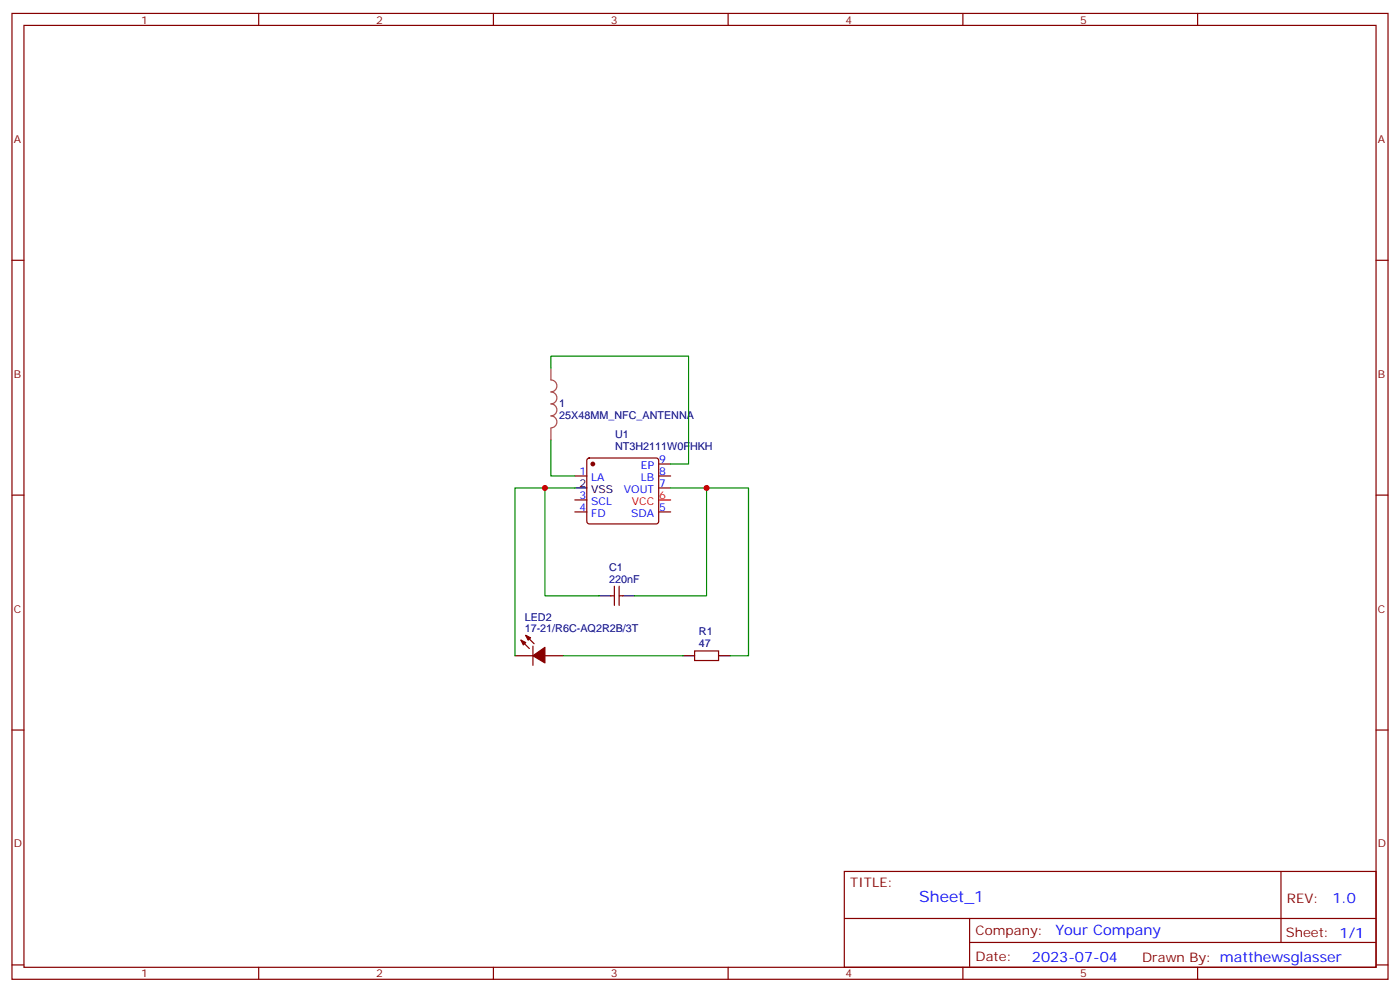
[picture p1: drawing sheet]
<svg xmlns="http://www.w3.org/2000/svg" width="412mm" height="292mm" viewBox="0 0 412 292" stroke-linecap="round" stroke-linejoin="round" font-family="sans-serif">
<g fill="none" stroke="#870000" stroke-width=".35">
<path d="M3.5 4h405.4v284.3h-405.4zM7.1 7.5h398.2v277.3h-398.2zM76.2 4v3.5M145.3 4v3.5M214.5 4v3.5M283.6 4v3.5M352.8 4v3.5M3.5 76.6h3.6M405.3 76.6h3.6M173.1 135l.5-.2h19.7l.5 .2 .2 .5v18l-.2 .5-.5 .2h-19.7l-.5-.2-.2-.5v-18zM194 136.6h3.6M3.5 145.8h3.6"/>
<path d="M169.3 140.1h3.6M169.3 150.7h3.6M169.3 147.2h3.6M194 140.1h3.6M194 143.7h3.6M194 150.7h3.6M405.3 145.8h3.6M179.9 175.4h1.1M181 172.6v5.6M182.4 172.6v5.6M182.4 175.4h1M151.7 193h5.3"/>
<path d="M153.5 188.5l2.4 2.4M154.9 187l2.4 2.5M157 190.2v5.7M160.5 193h5.3M204.6 191.6h7.1v2.9h-7.1zM3.5 214.9h3.6M405.3 214.9h3.6M248.7 256.5h156.6v28.3h-156.6zM377.3 256.6v20.8M248.7 270.4h156.5M285.6 277.4h119.6M285.6 270.4v14.1"/>
<path d="M3.5 284.1h3.6M76.2 284.8v3.5M145.3 284.8v3.5M214.5 284.8v3.5M283.6 284.8v3.5M352.8 284.8v3.5M405.3 284.1h3.6"/>
</g>
<path d="M194 147.2h3.6" fill="none" stroke="#f00" stroke-width=".35"/>
<path d="M169.3 143.7h3.6M176.4 175.4h3.5M183.4 175.4h3.6M201.1 193h3.5M211.7 193h3.5" fill="none" stroke="#000" stroke-width=".35"/>
<g fill="#870000" stroke="#870000" stroke-width=".35">
<path d="M157 193l3.5-2.4v4.6z"/>
<path d="M154.9 187l1.4 .7-.7 .8z"/>
<path d="M153.5 188.5l1.4 .7-.7 .7z"/>
<circle cx="174.6" cy="136.6" r=".53"/>
</g>
<path d="M162.3 108.4v3.4a1.76 1.76 0 0 1 1.7 1.8 1.76 1.76 0 0 1-1.7 1.8 1.76 1.76 0 0 1 1.7 1.7 1.76 1.76 0 0 1-1.7 1.8 1.76 1.76 0 0 1 1.7 1.8 1.76 1.76 0 0 1-1.7 1.7 1.76 1.76 0 0 1 1.7 1.8 1.76 1.76 0 0 1-1.7 1.8M162.3 126.1v3.4" fill="none" stroke="#a64a4a" stroke-width=".35"/>
<path d="M162.3 108.4v-3.6h40.5v31.8h-5.2M162.3 129.5v10.6h7M160.5 143.7h-8.8v49.3M169.3 143.7h-8.8v31.7h15.9M197.6 143.7h10.5v31.7h-21.1M208.1 143.7h12.4v49.3h-5.3M165.8 193h35.3" fill="none" stroke="#008700" stroke-width=".35"/>
<g fill="#c00">
<circle cx="208.1" cy="143.7" r=".88"/>
<circle cx="160.5" cy="143.7" r=".88"/>
</g>
<text font-size="4.6" fill="#00f" x="270.8" y="265.6">Sheet_1</text>
<g font-size="4.2" fill="#00f">
<text x="392.5" y="265.8">1.0</text>
<text x="310.9" y="275.4">Your Company</text>
<text x="304" y="283.2">2023-07-04</text>
</g>
<g font-size="3.9" fill="#800">
<text x="250.5" y="261.1">TITLE:</text>
<text x="379.1" y="265.8">REV:</text>
<text x="287.4" y="275.3">Company:</text>
<text x="378.7" y="275.9">Sheet: 1/1</text>
<text x="287.4" y="283">Date:</text>
<text x="336.4" y="283.1">Drawn By: matthewsglasser</text>
</g>
<g font-size="3.2" fill="#800">
<text x="41.6" y="6.9">1</text>
<text x="110.8" y="6.9">2</text>
<text x="179.9" y="6.9">3</text>
<text x="249.1" y="6.9">4</text>
<text x="318.2" y="6.9">5</text>
<text x="4.1" y="42.1">A</text>
<text x="405.9" y="42.1">A</text>
<text x="4.1" y="111.2">B</text>
<text x="405.9" y="111.2">B</text>
<text x="4.1" y="180.3">C</text>
<text x="405.9" y="180.3">C</text>
<text x="4.1" y="249.5">D</text>
<text x="405.9" y="249.5">D</text>
<text x="41.6" y="287.8">1</text>
<text x="110.8" y="287.8">2</text>
<text x="179.9" y="287.8">3</text>
<text x="249.1" y="287.8">4</text>
<text x="318.2" y="287.8">5</text>
</g>
<g font-size="3.2" fill="#000080">
<text x="164.7" y="119.8">1</text>
<text x="164.7" y="123.3">25X48MM_NFC_ANTENNA</text>
<text x="181.2" y="129">U1</text>
<text x="181.2" y="132.5">NT3H2111W0FHKH</text>
<text x="179.4" y="168">C1</text>
<text x="179.4" y="171.5">220nF</text>
<text x="154.6" y="186">17-21/R6C-AQ2R2B/3T</text>
<text x="154.6" y="182.7">LED2</text>
<text x="205.9" y="190.6">47</text>
<text x="205.9" y="187">R1</text>
</g>
<g font-size="3.2" fill="#00f">
<text x="194.2" y="136.2">9</text>
<text x="170.7" y="139.8">1</text>
<text x="174.2" y="141.5">LA</text>
<text x="188.8" y="141.5">LB</text>
<text x="188.8" y="138">EP</text>
<text x="194.2" y="139.8">8</text>
<text x="194.2" y="143.3">7</text>
<text x="170.7" y="146.8">3</text>
<text x="174.2" y="148.6">SCL</text>
<text x="183.8" y="145.1">VOUT</text>
<text x="170.7" y="150.4">4</text>
<text x="174.2" y="152.1">FD</text>
<text x="185.9" y="152.1">SDA</text>
<text x="194.2" y="150.4">5</text>
</g>
<g font-size="3.2">
<text x="170.7" y="143.3">2</text>
<text x="174.2" y="145.1">VSS</text>
</g>
<g font-size="3.2" fill="#f00">
<text x="186.1" y="148.6">VCC</text>
<text x="194.2" y="146.8">6</text>
</g>
</svg>
